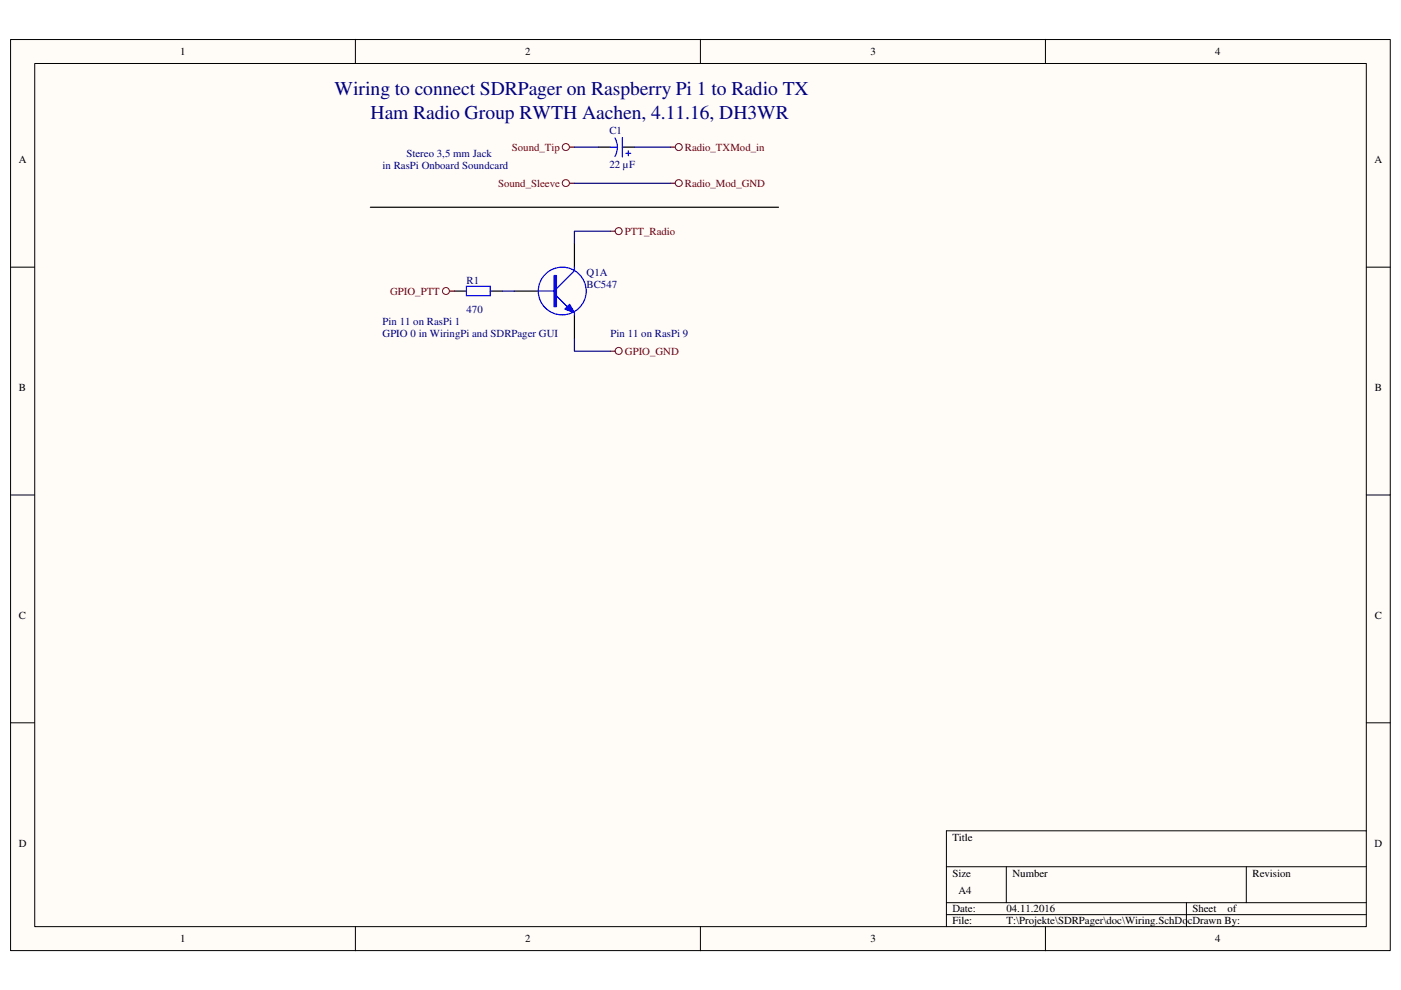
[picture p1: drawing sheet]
<svg xmlns="http://www.w3.org/2000/svg" width="297mm" height="210mm" viewBox="0 0 297 210" stroke-linecap="round" stroke-linejoin="round" font-family="sans-serif">
<path d="M2.3 8.4h292.5v193.1h-292.5z" fill="#fffcf8"/>
<path d="M2.2 8.4h292.6v193.1h-292.6z" fill="none" stroke="#000" stroke-width=".21"/>
<path d="M7.4 13.5h282.3v183h-282.3z" fill="#fffcf8"/>
<g fill="none" stroke="#000" stroke-width=".21">
<path d="M7.4 13.5h282.3v183h-282.3zM75.3 8.3v5.1M148.5 8.3v5.1M221.7 8.3v5.1M2.2 56.6h5.1M289.7 56.6h5.1M2.2 104.9h5.1M289.7 104.9h5.1M2.2 153.2h5.1M289.7 153.2h5.1M289.7 176.1h-89v20.4M75.3 196.5v5.1"/>
<path d="M148.5 196.5v5.1M200.7 183.8h89M200.7 191.4h89M200.7 193.9h89M213.4 183.8v7.6M221.7 196.5v5.1M251.5 191.4v5.1M264.2 183.8v7.6"/>
</g>
<path d="M121.8 51.6v5M109 61.7h5.2M121.8 66.8v5.1" fill="none" stroke="#000" stroke-width=".25"/>
<path d="M121.8 56.6v.8l-3.8 3.8M114.2 61.7h3.8M118 62.7l2.3 2.3M121.8 66.3v.5" fill="none" stroke="#00f" stroke-width=".25"/>
<path d="M117.5 58.4h.5v6.6h-.5z" fill-rule="evenodd" fill="#00f"/>
<path d="M117.5 58.4h.5v6.6h-.5z" fill="none" stroke="#00f" stroke-width=".25"/>
<path d="M119.8 65.5l1-1 1 1.8z" fill="#00f"/>
<g fill="none" stroke="#00f" stroke-width=".25">
<path d="M129.4 31.2h1.5M130.4 29.3l.3 .7 .2 1.2-.1 .8-.4 1.2M131.9 29.2v4.1M132.7 32.5h1M133.2 32v1M98.9 60.7h5v2h-5zM119.8 65.5l1-1 1 1.8z"/>
<circle cx="119.2" cy="61.7" r="5.1"/>
</g>
<path d="M126.9 31.2h2.5M131.9 31.2h2.6M78.5 43.9h86.6M96.3 61.7h2.6M104 61.7h2.5" fill="none" stroke="#000" stroke-width=".25"/>
<g fill="none" stroke="#800000" stroke-width=".21">
<circle cx="120" cy="31.2" r=".75"/>
<circle cx="120" cy="38.8" r=".75"/>
<circle cx="143.9" cy="31.2" r=".74"/>
<circle cx="143.9" cy="38.8" r=".74"/>
<circle cx="131.2" cy="49" r=".74"/>
<circle cx="94.5" cy="61.7" r=".74"/>
<circle cx="131.2" cy="74.4" r=".74"/>
</g>
<path d="M120.8 38.9h1M120.8 31.2h1M142.2 38.9h1M142.2 31.2h1M129.4 49h1M95.3 61.7h1M129.4 74.5h1" fill="none" stroke="#800000" stroke-width=".25"/>
<path d="M121.8 31.2h5.1M121.8 38.9h20.4M134.5 31.2h7.7M129.4 49h-7.6v2.6M106.5 61.7h2.5M121.8 71.9v2.6h7.6" fill="none" stroke="#000080" stroke-width=".25"/>
<g font-size="4.1" fill="#000080">
<text x="70.9" y="20.2">Wiring to connect SDRPager on Raspberry Pi 1 to Radio TX</text>
<text x="78.6" y="25.3">Ham Radio Group RWTH Aachen, 4.11.16, DH3WR</text>
</g>
<g font-size="2.3">
<text x="38.2" y="11.7">1</text>
<text x="111.4" y="11.7">2</text>
<text x="184.5" y="11.7">3</text>
<text x="257.6" y="11.7">4</text>
<text x="4" y="34.5">A</text>
<text x="291.4" y="34.5">A</text>
<text x="4" y="82.8">B</text>
<text x="291.5" y="82.8">B</text>
<text x="4" y="131.2">C</text>
<text x="291.5" y="131.2">C</text>
<text x="4" y="179.5">D</text>
<text x="201.9" y="178.2">Title</text>
<text x="291.4" y="179.5">D</text>
<text x="201.9" y="185.8">Size</text>
<text x="214.7" y="185.8">Number</text>
<text x="265.6" y="185.8">Revision</text>
<text x="203.2" y="189.7">A4</text>
<text x="201.9" y="193.5">Date:</text>
<text x="201.9" y="196">File:</text>
<text x="213.4" y="196">T:\Projekte\SDRPager\doc\Wiring.SchDocDrawn By:</text>
<text x="213.4" y="193.5">04.11.2016</text>
<text x="252.8" y="193.5">Sheet</text>
<text x="260.3" y="193.5">of</text>
<text x="38.2" y="199.8">1</text>
<text x="111.4" y="199.8">2</text>
<text x="184.5" y="199.8">3</text>
<text x="257.6" y="199.8">4</text>
</g>
<g font-size="2.3" fill="#000080">
<text x="129.2" y="28.4">C1</text>
<text x="81.1" y="35.8">in RasPi Onboard Soundcard</text>
<text x="86.2" y="33.3">Stereo 3,5 mm Jack</text>
<text x="129.2" y="35.6">22 µF</text>
<text x="124.4" y="58.5">Q1A</text>
<text x="98.9" y="60.2">R1</text>
<text x="124.4" y="61">BC547</text>
<text x="81.1" y="68.9">Pin 11 on RasPi 1</text>
<text x="81.1" y="71.4">GPIO 0 in WiringPi and SDRPager GUI</text>
<text x="98.9" y="66.3">470</text>
<text x="129.5" y="71.4">Pin 11 on RasPi 9</text>
</g>
<g font-size="2.3" fill="#800000">
<text x="108.5" y="32">Sound_Tip</text>
<text x="145.2" y="32">Radio_TXMod_in</text>
<text x="105.6" y="39.6">Sound_Sleeve</text>
<text x="145.2" y="39.6">Radio_Mod_GND</text>
<text x="132.5" y="49.8">PTT_Radio</text>
<text x="82.7" y="62.5">GPIO_PTT</text>
<text x="132.5" y="75.2">GPIO_GND</text>
</g>
</svg>
